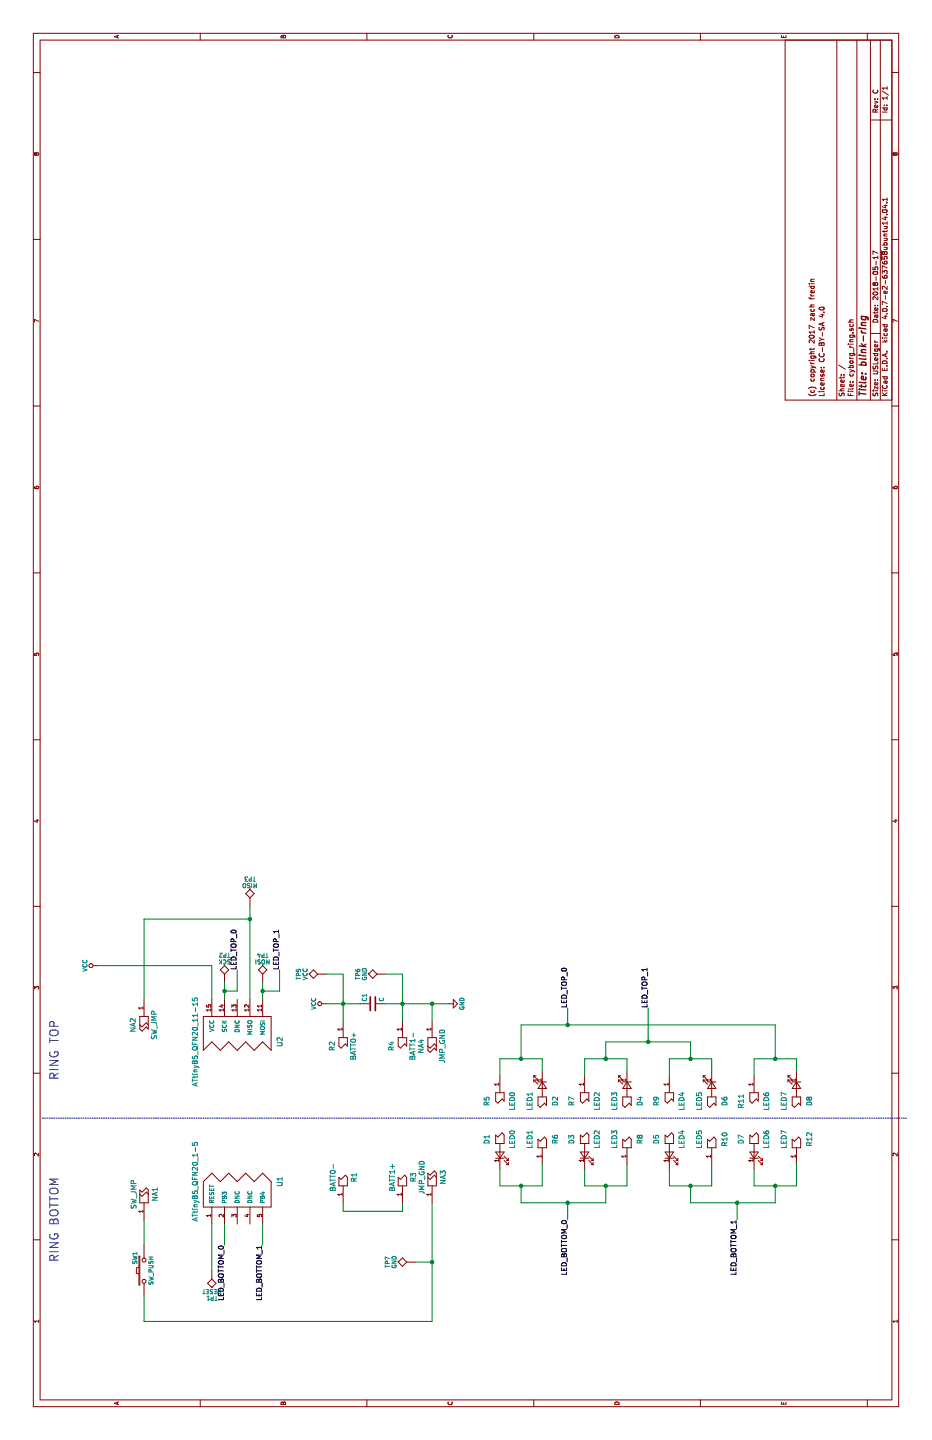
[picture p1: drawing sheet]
EESchema Schematic File Version 2
LIBS:power
LIBS:device
LIBS:switches
LIBS:relays
LIBS:motors
LIBS:transistors
LIBS:conn
LIBS:linear
LIBS:regul
LIBS:74xx
LIBS:cmos4000
LIBS:adc-dac
LIBS:memory
LIBS:xilinx
LIBS:microcontrollers
LIBS:dsp
LIBS:microchip
LIBS:analog_switches
LIBS:motorola
LIBS:texas
LIBS:intel
LIBS:audio
LIBS:interface
LIBS:digital-audio
LIBS:philips
LIBS:display
LIBS:cypress
LIBS:siliconi
LIBS:opto
LIBS:atmel
LIBS:contrib
LIBS:valves
LIBS:sw_push
LIBS:passive_cordwood_x2
LIBS:passive_cordwood
LIBS:led-res_cordwood
LIBS:attiny85_qfn20_11-15
LIBS:attiny85_qfn20_1-5
EELAYER 25 0
EELAYER END
$Descr USLedger 17000 11000
encoding utf-8
Sheet 1 1
Title "blink-ring"
Date "2018-05-17"
Rev "C"
Comp ""
Comment1 "License: CC-BY-SA 4.0"
Comment2 "(c) copyright 2017 zach fredin"
Comment3 ""
Comment4 ""
$EndDescr
$Comp
L ATtiny85_QFN20_1-5 U1
U 1 1
P 3050 2800
F 0 "U1" H 3050 2300 60  0000 C CNN
F 1 "ATtiny85_QFN20_1-5" H 3050 3300 60  0000 C CNN
F 2 "KiCad_Footprints:ZF_IC_MLF20-050_CORD_1-5" H 3050 2800 60  0001 C CNN
F 3 "" H 3050 2800 60  0001 C CNN
	1    3050 2800
	1    0    0    -1  
$EndComp
$Comp
L ATtiny85_QFN20_11-15 U2
U 1 1
P 4700 2800
F 0 "U2" H 4700 2300 60  0000 C CNN
F 1 "ATtiny85_QFN20_11-15" H 4700 3300 60  0000 C CNN
F 2 "KiCad_Footprints:ZF_IC_MLF20-050_CORD_11-15" H 4700 2800 60  0001 C CNN
F 3 "" H 4700 2800 60  0001 C CNN
	1    4700 2800
	1    0    0    -1  
$EndComp
$Comp
L Passive_cordwood R5
U 1 1
P 4000 5900
F 0 "R5" H 4000 5750 60  0000 C CNN
F 1 "LED0" H 4000 6050 60  0000 C CNN
F 2 "KiCad_Footprints:ZF_SMD_0508_CORD" H 4000 5900 60  0001 C CNN
F 3 "" H 4000 5900 60  0001 C CNN
	1    4000 5900
	-1   0    0    1   
$EndComp
Text Notes 2100 700  0    100  ~ 0
RING BOTTOM
Text Notes 4250 700  0    100  ~ 0
RING TOP
$Comp
L VCC #PWR01
U 1 1
P 5150 3850
F 0 "#PWR01" H 5150 3700 50  0001 C CNN
F 1 "VCC" H 5150 4000 50  0000 C CNN
F 2 "" H 5150 3850 50  0001 C CNN
F 3 "" H 5150 3850 50  0001 C CNN
	1    5150 3850
	-1   0    0    -1  
$EndComp
$Comp
L GND #PWR02
U 1 1
P 5150 5300
F 0 "#PWR02" H 5150 5050 50  0001 C CNN
F 1 "GND" H 5150 5150 50  0000 C CNN
F 2 "" H 5150 5300 50  0001 C CNN
F 3 "" H 5150 5300 50  0001 C CNN
	1    5150 5300
	-1   0    0    -1  
$EndComp
$Comp
L VCC #PWR03
U 1 1
P 5600 1150
F 0 "#PWR03" H 5600 1000 50  0001 C CNN
F 1 "VCC" H 5600 1300 50  0000 C CNN
F 2 "" H 5600 1150 50  0001 C CNN
F 3 "" H 5600 1150 50  0001 C CNN
	1    5600 1150
	1    0    0    -1  
$EndComp
$Comp
L TEST TP2
U 1 1
P 5400 2650
F 0 "TP2" H 5400 2950 50  0000 C BNN
F 1 "SCK" H 5400 2900 50  0000 C CNN
F 2 "KiCad_Footprints:ZF_CONN_1-2_pad" H 5400 2650 50  0001 C CNN
F 3 "" H 5400 2650 50  0001 C CNN
	1    5400 2650
	0    1    1    0   
$EndComp
$Comp
L TEST TP3
U 1 1
P 6300 2950
F 0 "TP3" H 6300 3250 50  0000 C BNN
F 1 "MISO" H 6300 3200 50  0000 C CNN
F 2 "KiCad_Footprints:ZF_CONN_1-2_pad" H 6300 2950 50  0001 C CNN
F 3 "" H 6300 2950 50  0001 C CNN
	1    6300 2950
	0    1    1    0   
$EndComp
$Comp
L TEST TP4
U 1 1
P 5400 3100
F 0 "TP4" H 5400 3400 50  0000 C BNN
F 1 "MOSI" H 5400 3350 50  0000 C CNN
F 2 "KiCad_Footprints:ZF_CONN_1-2_pad" H 5400 3100 50  0001 C CNN
F 3 "" H 5400 3100 50  0001 C CNN
	1    5400 3100
	0    1    1    0   
$EndComp
$Comp
L TEST TP5
U 1 1
P 5500 3850
F 0 "TP5" H 5500 4150 50  0000 C BNN
F 1 "VCC" H 5500 4100 50  0000 C CNN
F 2 "KiCad_Footprints:ZF_CONN_1-2_pad" H 5500 3850 50  0001 C CNN
F 3 "" H 5500 3850 50  0001 C CNN
	1    5500 3850
	-1   0    0    -1  
$EndComp
$Comp
L TEST TP6
U 1 1
P 5500 4550
F 0 "TP6" H 5500 4850 50  0000 C BNN
F 1 "GND" H 5500 4800 50  0000 C CNN
F 2 "KiCad_Footprints:ZF_CONN_1-2_pad" H 5500 4550 50  0001 C CNN
F 3 "" H 5500 4550 50  0001 C CNN
	1    5500 4550
	-1   0    0    -1  
$EndComp
$Comp
L Passive_cordwood R2
U 1 1
P 4650 4050
F 0 "R2" H 4650 3925 60  0000 C CNN
F 1 "BATT0+" H 4650 4175 60  0000 C CNN
F 2 "KiCad_Footprints:ZF_BATT_AC10E_POS" H 4650 4050 60  0001 C CNN
F 3 "" H 4650 4050 60  0001 C CNN
	1    4650 4050
	-1   0    0    1   
$EndComp
$Comp
L Passive_cordwood R4
U 1 1
P 4650 4750
F 0 "R4" H 4650 4625 60  0000 C CNN
F 1 "BATT1-" H 4650 4875 60  0000 C CNN
F 2 "KiCad_Footprints:ZF_BATT_AC10E_NEG" H 4650 4750 60  0001 C CNN
F 3 "" H 4650 4750 60  0001 C CNN
	1    4650 4750
	-1   0    0    1   
$EndComp
$Comp
L Passive_cordwood R1
U 1 1
P 3100 4050
F 0 "R1" H 3100 3925 60  0000 C CNN
F 1 "BATT0-" H 3100 4175 60  0000 C CNN
F 2 "KiCad_Footprints:ZF_BATT_AC10E_NEG" H 3100 4050 60  0001 C CNN
F 3 "" H 3100 4050 60  0001 C CNN
	1    3100 4050
	1    0    0    -1  
$EndComp
$Comp
L Passive_cordwood R3
U 1 1
P 3100 4750
F 0 "R3" H 3100 4625 60  0000 C CNN
F 1 "BATT1+" H 3100 4875 60  0000 C CNN
F 2 "KiCad_Footprints:ZF_BATT_AC10E_POS" H 3100 4750 60  0001 C CNN
F 3 "" H 3100 4750 60  0001 C CNN
	1    3100 4750
	1    0    0    -1  
$EndComp
$Comp
L C C1
U 1 1
P 5150 4400
F 0 "C1" H 5175 4500 50  0000 L CNN
F 1 "C" H 5175 4300 50  0000 L CNN
F 2 "KiCad_Footprints:ZF_SMD_NonPol_0402_cap" H 5188 4250 50  0001 C CNN
F 3 "" H 5150 4400 50  0001 C CNN
	1    5150 4400
	1    0    0    -1  
$EndComp
$Comp
L TEST TP1
U 1 1
P 2000 2500
F 0 "TP1" H 2000 2800 50  0000 C BNN
F 1 "RESET" H 2000 2750 50  0000 C CNN
F 2 "KiCad_Footprints:ZF_CONN_1-2_pad" H 2000 2500 50  0001 C CNN
F 3 "" H 2000 2500 50  0001 C CNN
	1    2000 2500
	0    -1   -1   0   
$EndComp
Text Label 2300 2650 2    60   ~ 0
LED_BOTTOM_0
Text Label 2300 3100 2    60   ~ 0
LED_BOTTOM_1
Text Label 5550 3300 0    60   ~ 0
LED_TOP_1
Text Label 5550 2800 0    60   ~ 0
LED_TOP_0
$Comp
L TEST TP7
U 1 1
P 2100 4900
F 0 "TP7" H 2100 5200 50  0000 C BNN
F 1 "GND" H 2100 5150 50  0000 C CNN
F 2 "KiCad_Footprints:ZF_CONN_1-2_pad" H 2100 4900 50  0001 C CNN
F 3 "" H 2100 4900 50  0001 C CNN
	1    2100 4900
	-1   0    0    -1  
$EndComp
$Comp
L Passive_cordwood_x2 NA3
U 1 1
P 3100 5100
F 0 "NA3" H 3100 4975 60  0000 C CNN
F 1 "JMP_GND" H 3100 5225 60  0000 C CNN
F 2 "KiCad_Footprints:ZF_SMD_0805_CORD" H 3100 5100 60  0001 C CNN
F 3 "" H 3100 5100 60  0001 C CNN
	1    3100 5100
	1    0    0    -1  
$EndComp
$Comp
L Passive_cordwood_x2 NA4
U 1 1
P 4650 5100
F 0 "NA4" H 4650 4975 60  0000 C CNN
F 1 "JMP_GND" H 4650 5225 60  0000 C CNN
F 2 "KiCad_Footprints:ZF_SMD_0805_CORD" H 4650 5100 60  0001 C CNN
F 3 "" H 4650 5100 60  0001 C CNN
	1    4650 5100
	-1   0    0    1   
$EndComp
$Comp
L LED-RES_cordwood D1
U 1 1
P 3500 5900
F 0 "D1" H 3450 5750 60  0000 C CNN
F 1 "LED0" H 3450 6050 60  0000 C CNN
F 2 "KiCad_Footprints:ZF_SMD_0508_CORD" H 3500 5900 60  0001 C CNN
F 3 "" H 3500 5900 60  0001 C CNN
	1    3500 5900
	-1   0    0    1   
$EndComp
$Comp
L Passive_cordwood R6
U 1 1
P 3550 6400
F 0 "R6" H 3550 6250 60  0000 C CNN
F 1 "LED1" H 3550 6550 60  0000 C CNN
F 2 "KiCad_Footprints:ZF_SMD_0508_CORD" H 3550 6400 60  0001 C CNN
F 3 "" H 3550 6400 60  0001 C CNN
	1    3550 6400
	1    0    0    -1  
$EndComp
$Comp
L LED-RES_cordwood D2
U 1 1
P 4050 6400
F 0 "D2" H 4000 6250 60  0000 C CNN
F 1 "LED1" H 4000 6550 60  0000 C CNN
F 2 "KiCad_Footprints:ZF_SMD_0508_CORD" H 4050 6400 60  0001 C CNN
F 3 "" H 4050 6400 60  0001 C CNN
	1    4050 6400
	1    0    0    -1  
$EndComp
$Comp
L Passive_cordwood R7
U 1 1
P 4000 6900
F 0 "R7" H 4000 6750 60  0000 C CNN
F 1 "LED2" H 4000 7050 60  0000 C CNN
F 2 "KiCad_Footprints:ZF_SMD_0508_CORD" H 4000 6900 60  0001 C CNN
F 3 "" H 4000 6900 60  0001 C CNN
	1    4000 6900
	-1   0    0    1   
$EndComp
$Comp
L LED-RES_cordwood D3
U 1 1
P 3500 6900
F 0 "D3" H 3450 6750 60  0000 C CNN
F 1 "LED2" H 3450 7050 60  0000 C CNN
F 2 "KiCad_Footprints:ZF_SMD_0508_CORD" H 3500 6900 60  0001 C CNN
F 3 "" H 3500 6900 60  0001 C CNN
	1    3500 6900
	-1   0    0    1   
$EndComp
$Comp
L Passive_cordwood R8
U 1 1
P 3550 7400
F 0 "R8" H 3550 7250 60  0000 C CNN
F 1 "LED3" H 3550 7550 60  0000 C CNN
F 2 "KiCad_Footprints:ZF_SMD_0508_CORD" H 3550 7400 60  0001 C CNN
F 3 "" H 3550 7400 60  0001 C CNN
	1    3550 7400
	1    0    0    -1  
$EndComp
$Comp
L LED-RES_cordwood D4
U 1 1
P 4050 7400
F 0 "D4" H 4000 7250 60  0000 C CNN
F 1 "LED3" H 4000 7550 60  0000 C CNN
F 2 "KiCad_Footprints:ZF_SMD_0508_CORD" H 4050 7400 60  0001 C CNN
F 3 "" H 4050 7400 60  0001 C CNN
	1    4050 7400
	1    0    0    -1  
$EndComp
$Comp
L Passive_cordwood R9
U 1 1
P 4000 7900
F 0 "R9" H 4000 7750 60  0000 C CNN
F 1 "LED4" H 4000 8050 60  0000 C CNN
F 2 "KiCad_Footprints:ZF_SMD_0508_CORD" H 4000 7900 60  0001 C CNN
F 3 "" H 4000 7900 60  0001 C CNN
	1    4000 7900
	-1   0    0    1   
$EndComp
$Comp
L LED-RES_cordwood D5
U 1 1
P 3500 7900
F 0 "D5" H 3450 7750 60  0000 C CNN
F 1 "LED4" H 3450 8050 60  0000 C CNN
F 2 "KiCad_Footprints:ZF_SMD_0508_CORD" H 3500 7900 60  0001 C CNN
F 3 "" H 3500 7900 60  0001 C CNN
	1    3500 7900
	-1   0    0    1   
$EndComp
$Comp
L Passive_cordwood R10
U 1 1
P 3550 8400
F 0 "R10" H 3550 8250 60  0000 C CNN
F 1 "LED5" H 3550 8550 60  0000 C CNN
F 2 "KiCad_Footprints:ZF_SMD_0508_CORD" H 3550 8400 60  0001 C CNN
F 3 "" H 3550 8400 60  0001 C CNN
	1    3550 8400
	1    0    0    -1  
$EndComp
$Comp
L LED-RES_cordwood D6
U 1 1
P 4050 8400
F 0 "D6" H 4000 8250 60  0000 C CNN
F 1 "LED5" H 4000 8550 60  0000 C CNN
F 2 "KiCad_Footprints:ZF_SMD_0508_CORD" H 4050 8400 60  0001 C CNN
F 3 "" H 4050 8400 60  0001 C CNN
	1    4050 8400
	1    0    0    -1  
$EndComp
$Comp
L Passive_cordwood R11
U 1 1
P 4000 8900
F 0 "R11" H 4000 8750 60  0000 C CNN
F 1 "LED6" H 4000 9050 60  0000 C CNN
F 2 "KiCad_Footprints:ZF_SMD_0508_CORD" H 4000 8900 60  0001 C CNN
F 3 "" H 4000 8900 60  0001 C CNN
	1    4000 8900
	-1   0    0    1   
$EndComp
$Comp
L LED-RES_cordwood D7
U 1 1
P 3500 8900
F 0 "D7" H 3450 8750 60  0000 C CNN
F 1 "LED6" H 3450 9050 60  0000 C CNN
F 2 "KiCad_Footprints:ZF_SMD_0508_CORD" H 3500 8900 60  0001 C CNN
F 3 "" H 3500 8900 60  0001 C CNN
	1    3500 8900
	-1   0    0    1   
$EndComp
$Comp
L Passive_cordwood R12
U 1 1
P 3550 9400
F 0 "R12" H 3550 9250 60  0000 C CNN
F 1 "LED7" H 3550 9550 60  0000 C CNN
F 2 "KiCad_Footprints:ZF_SMD_0508_CORD" H 3550 9400 60  0001 C CNN
F 3 "" H 3550 9400 60  0001 C CNN
	1    3550 9400
	1    0    0    -1  
$EndComp
$Comp
L LED-RES_cordwood D8
U 1 1
P 4050 9400
F 0 "D8" H 4000 9250 60  0000 C CNN
F 1 "LED7" H 4000 9550 60  0000 C CNN
F 2 "KiCad_Footprints:ZF_SMD_0508_CORD" H 4050 9400 60  0001 C CNN
F 3 "" H 4050 9400 60  0001 C CNN
	1    4050 9400
	1    0    0    -1  
$EndComp
Text Label 2600 6700 2    60   ~ 0
LED_BOTTOM_0
Text Label 2600 8700 2    60   ~ 0
LED_BOTTOM_1
Text Label 5100 6700 0    60   ~ 0
LED_TOP_0
Text Label 5100 7650 0    60   ~ 0
LED_TOP_1
Wire Wire Line
	5500 4050 4950 4050
Wire Wire Line
	5150 3850 5150 4250
Wire Wire Line
	5150 4550 5150 5300
Wire Wire Line
	5500 4750 4950 4750
Wire Wire Line
	5400 2650 5200 2650
Wire Wire Line
	5400 3100 5200 3100
Wire Wire Line
	5200 2950 6300 2950
Wire Wire Line
	5500 3850 5500 4050
Connection ~ 5150 4050
Wire Wire Line
	5500 4750 5500 4550
Connection ~ 5150 4750
Wire Wire Line
	5600 1150 5600 2500
Wire Wire Line
	5600 2500 5200 2500
Wire Wire Line
	2700 4750 2800 4750
Wire Wire Line
	2700 4050 2700 4750
Wire Wire Line
	2000 2500 2550 2500
Wire Wire Line
	2300 2650 2550 2650
Wire Wire Line
	2300 3100 2550 3100
Wire Wire Line
	5550 3300 5300 3300
Wire Wire Line
	5300 3300 5300 3100
Connection ~ 5300 3100
Wire Wire Line
	5550 2800 5300 2800
Wire Wire Line
	5300 2800 5300 2650
Connection ~ 5300 2650
Wire Wire Line
	4950 5100 5150 5100
Connection ~ 5150 5100
Wire Wire Line
	1400 5100 2800 5100
Wire Notes Line
	3800 11200 3850 11200
Wire Wire Line
	3200 5900 3000 5900
Wire Wire Line
	3000 5900 3000 6400
Wire Wire Line
	4500 6400 4500 5900
Wire Wire Line
	4500 5900 4300 5900
Wire Wire Line
	4350 6400 4500 6400
Wire Wire Line
	3000 6400 3250 6400
Wire Wire Line
	3200 6900 3000 6900
Wire Wire Line
	3000 6900 3000 7400
Wire Wire Line
	4500 7400 4500 6900
Wire Wire Line
	4500 6900 4300 6900
Wire Wire Line
	4350 7400 4500 7400
Wire Wire Line
	3000 7400 3250 7400
Wire Wire Line
	3000 7150 2800 7150
Wire Wire Line
	2800 7150 2800 6150
Wire Wire Line
	2800 6150 3000 6150
Connection ~ 3000 6150
Connection ~ 3000 7150
Wire Wire Line
	3200 7900 3000 7900
Wire Wire Line
	3000 7900 3000 8400
Wire Wire Line
	4500 8400 4500 7900
Wire Wire Line
	4500 7900 4300 7900
Wire Wire Line
	4350 8400 4500 8400
Wire Wire Line
	3000 8400 3250 8400
Wire Wire Line
	4500 8150 4700 8150
Wire Wire Line
	4700 8150 4700 7150
Wire Wire Line
	4700 7150 4500 7150
Connection ~ 4500 7150
Connection ~ 4500 8150
Wire Wire Line
	3200 8900 3000 8900
Wire Wire Line
	4500 8900 4300 8900
Wire Wire Line
	4350 9400 4500 9400
Wire Wire Line
	3000 9400 3250 9400
Wire Wire Line
	3000 8900 3000 9400
Wire Wire Line
	4500 9400 4500 8900
Wire Wire Line
	3000 8150 2800 8150
Wire Wire Line
	2800 8150 2800 9150
Wire Wire Line
	2800 9150 3000 9150
Connection ~ 3000 9150
Connection ~ 3000 8150
Wire Wire Line
	4500 9150 4900 9150
Wire Wire Line
	4900 9150 4900 6150
Wire Wire Line
	4900 6150 4500 6150
Connection ~ 4500 6150
Connection ~ 4500 9150
Wire Wire Line
	2600 6700 2800 6700
Connection ~ 2800 6700
Wire Wire Line
	2600 8700 2800 8700
Connection ~ 2800 8700
Wire Wire Line
	5100 6700 4900 6700
Connection ~ 4900 6700
Wire Wire Line
	5100 7650 4700 7650
Connection ~ 4700 7650
Wire Notes Line
	3800 10700 3800 500 
Wire Wire Line
	2800 4050 2700 4050
$Comp
L Passive_cordwood_x2 NA2
U 1 1
P 4900 1700
F 0 "NA2" H 4900 1575 60  0000 C CNN
F 1 "SW_JMP" H 4900 1825 60  0000 C CNN
F 2 "KiCad_Footprints:ZF_SMD_0805_CORD" H 4900 1700 60  0001 C CNN
F 3 "" H 4900 1700 60  0001 C CNN
	1    4900 1700
	-1   0    0    1   
$EndComp
Wire Wire Line
	2600 1700 2300 1700
$Comp
L Passive_cordwood_x2 NA1
U 1 1
P 2900 1700
F 0 "NA1" H 2900 1575 60  0000 C CNN
F 1 "SW_JMP" H 2900 1825 60  0000 C CNN
F 2 "KiCad_Footprints:ZF_SMD_0805_CORD" H 2900 1700 60  0001 C CNN
F 3 "" H 2900 1700 60  0001 C CNN
	1    2900 1700
	1    0    0    -1  
$EndComp
Wire Wire Line
	5200 1700 6150 1700
Wire Wire Line
	6150 1700 6150 2950
Connection ~ 6150 2950
$Comp
L SW_PUSH SW1
U 1 1
P 2000 1700
F 0 "SW1" H 2150 1810 50  0000 C CNN
F 1 "SW_PUSH" H 2000 1620 50  0000 C CNN
F 2 "KiCad_Footprints:ZF_SW_B3U" H 2000 1700 50  0001 C CNN
F 3 "" H 2000 1700 50  0000 C CNN
F 4 "No" H 2000 1700 60  0001 C CNN "Subs Allowed"
F 5 "Yes" H 2000 1700 60  0001 C CNN "RoHS"
	1    2000 1700
	1    0    0    -1  
$EndComp
Wire Wire Line
	1400 1700 1400 5100
Wire Wire Line
	1400 1700 1700 1700
Wire Wire Line
	2100 4900 2100 5100
Connection ~ 2100 5100
$EndSCHEMATC
